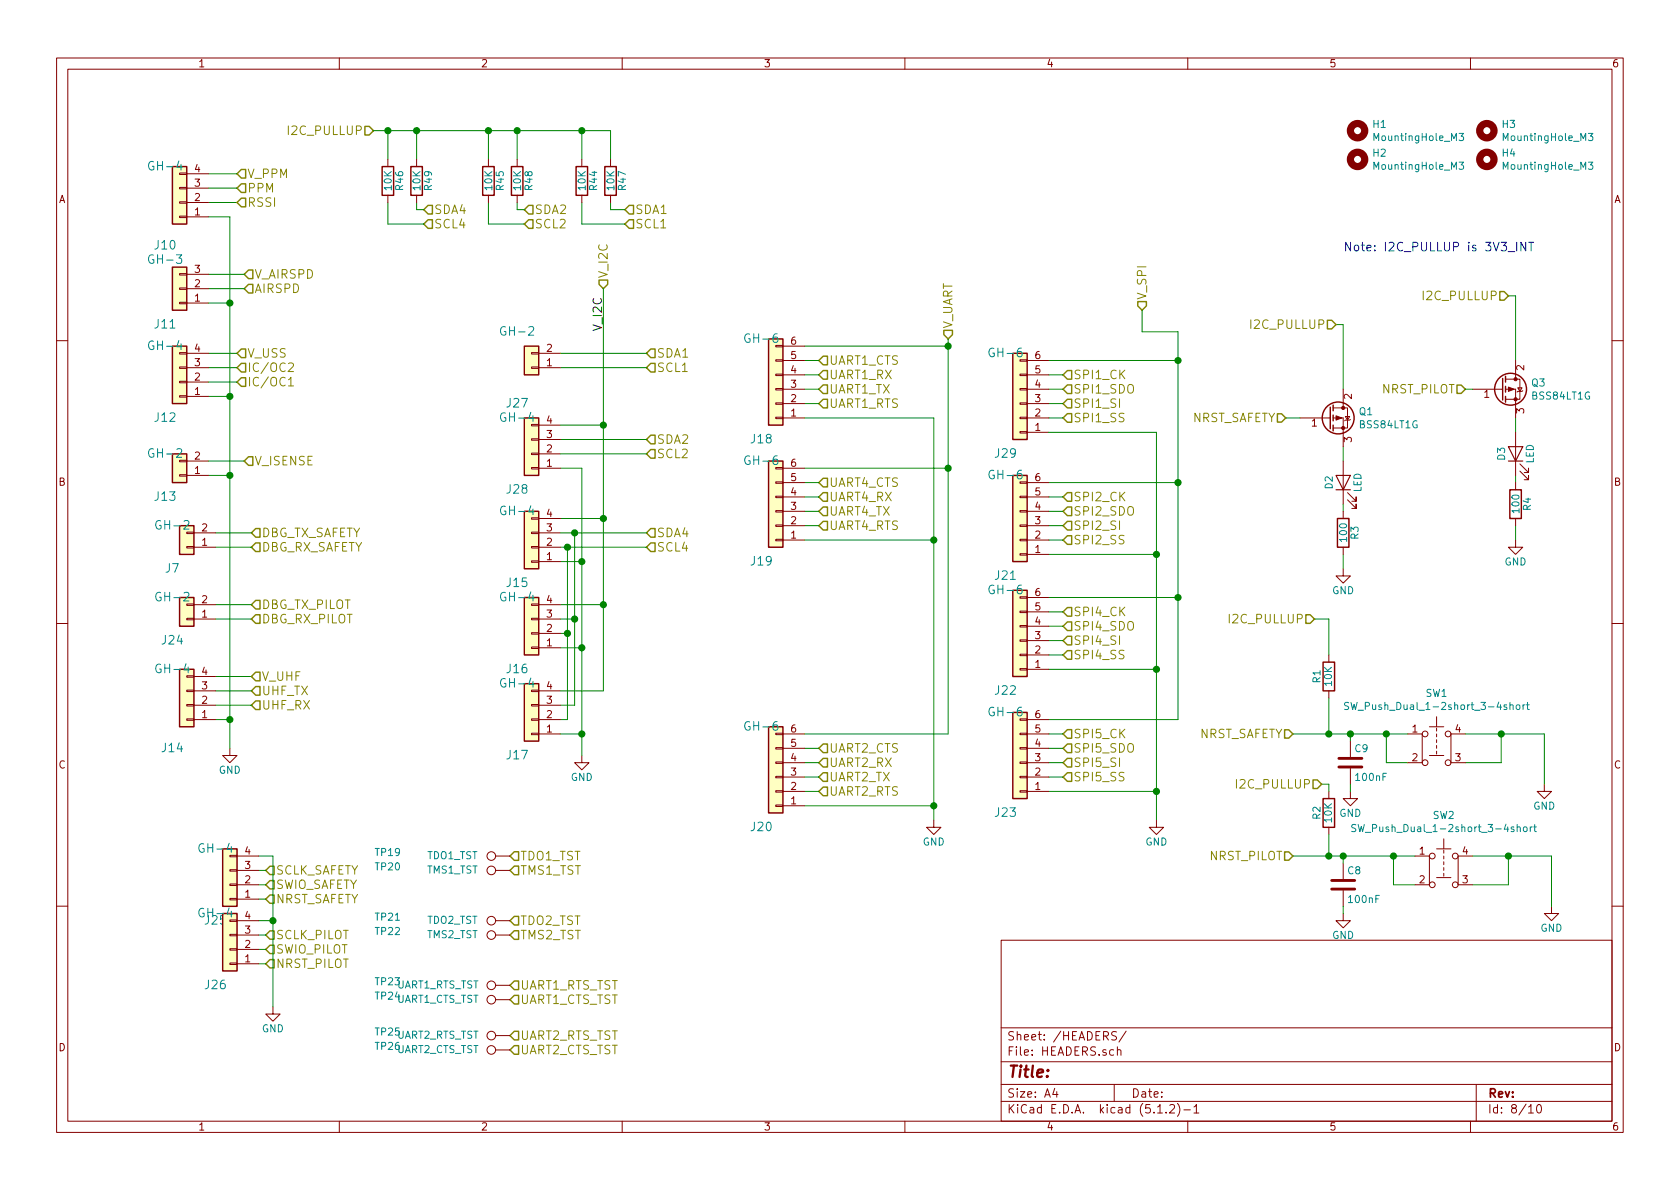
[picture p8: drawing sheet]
EESchema Schematic File Version 4
LIBS:ZP-Breakout-cache
EELAYER 29 0
EELAYER END
$Descr A4 11693 8268
encoding utf-8
Sheet 8 10
Title ""
Date ""
Rev ""
Comp ""
Comment1 ""
Comment2 ""
Comment3 ""
Comment4 ""
$EndDescr
Text HLabel 1700 3200 2    60   Input ~ 0
V_ISENSE
Text HLabel 1750 3800 2    60   Input ~ 0
DBG_RX_SAFETY
Text HLabel 1750 3700 2    60   Input ~ 0
DBG_TX_SAFETY
$Comp
L power:GND #PWR051
U 1 1
P 4050 5250
F 0 "#PWR051" H 4050 5000 50  0001 C CNN
F 1 "GND" H 4050 5100 50  0000 C CNN
F 2 "" H 4050 5250 50  0001 C CNN
F 3 "" H 4050 5250 50  0001 C CNN
	1    4050 5250
	1    0    0    -1  
$EndComp
Text HLabel 4200 2000 1    60   Input ~ 0
V_I2C
Text HLabel 4500 3050 2    60   Input ~ 0
SDA2
Text HLabel 4500 3150 2    60   Input ~ 0
SCL2
Text HLabel 4500 3700 2    60   Input ~ 0
SDA4
Text HLabel 4500 3800 2    60   Input ~ 0
SCL4
$Comp
L power:GND #PWR052
U 1 1
P 6500 5700
F 0 "#PWR052" H 6500 5450 50  0001 C CNN
F 1 "GND" H 6500 5550 50  0000 C CNN
F 2 "" H 6500 5700 50  0001 C CNN
F 3 "" H 6500 5700 50  0001 C CNN
	1    6500 5700
	1    0    0    -1  
$EndComp
Text HLabel 5700 2800 2    60   Input ~ 0
UART1_RTS
Text HLabel 5700 2700 2    60   Input ~ 0
UART1_TX
Text HLabel 5700 2600 2    60   Input ~ 0
UART1_RX
Text HLabel 5700 2500 2    60   Input ~ 0
UART1_CTS
Text HLabel 5700 3650 2    60   Input ~ 0
UART4_RTS
Text HLabel 5700 3550 2    60   Input ~ 0
UART4_TX
Text HLabel 5700 3450 2    60   Input ~ 0
UART4_RX
Text HLabel 5700 3350 2    60   Input ~ 0
UART4_CTS
Text HLabel 6600 2350 1    60   Input ~ 0
V_UART
Text HLabel 7400 3750 2    60   Input ~ 0
SPI2_SS
Text HLabel 7400 3550 2    60   Input ~ 0
SPI2_SDO
Text HLabel 7400 3650 2    60   Input ~ 0
SPI2_SI
Text HLabel 7400 3450 2    60   Input ~ 0
SPI2_CK
Text HLabel 7400 4550 2    60   Input ~ 0
SPI4_SS
Text HLabel 7400 4350 2    60   Input ~ 0
SPI4_SDO
Text HLabel 7400 4450 2    60   Input ~ 0
SPI4_SI
Text HLabel 7400 4250 2    60   Input ~ 0
SPI4_CK
Text HLabel 7400 5400 2    60   Input ~ 0
SPI5_SS
Text HLabel 7400 5200 2    60   Input ~ 0
SPI5_SDO
Text HLabel 7400 5300 2    60   Input ~ 0
SPI5_SI
Text HLabel 7400 5100 2    60   Input ~ 0
SPI5_CK
$Comp
L power:GND #PWR053
U 1 1
P 8050 5700
F 0 "#PWR053" H 8050 5450 50  0001 C CNN
F 1 "GND" H 8050 5550 50  0000 C CNN
F 2 "" H 8050 5700 50  0001 C CNN
F 3 "" H 8050 5700 50  0001 C CNN
	1    8050 5700
	1    0    0    -1  
$EndComp
Text HLabel 1650 2650 2    60   Input ~ 0
IC/OC1
Text HLabel 1650 2550 2    60   Input ~ 0
IC/OC2
Text HLabel 1650 2450 2    60   Input ~ 0
V_USS
Text HLabel 1700 1900 2    60   Input ~ 0
V_AIRSPD
Text HLabel 1700 2000 2    60   Input ~ 0
AIRSPD
Text HLabel 1650 1200 2    60   Input ~ 0
V_PPM
Text HLabel 1650 1300 2    60   Input ~ 0
PPM
Text HLabel 7400 2900 2    60   Input ~ 0
SPI1_SS
Text HLabel 7400 2700 2    60   Input ~ 0
SPI1_SDO
Text HLabel 7400 2800 2    60   Input ~ 0
SPI1_SI
Text HLabel 7400 2600 2    60   Input ~ 0
SPI1_CK
Text HLabel 7950 2150 1    60   Input ~ 0
V_SPI
Text HLabel 5700 5500 2    60   Input ~ 0
UART2_RTS
Text HLabel 5700 5400 2    60   Input ~ 0
UART2_TX
Text HLabel 5700 5300 2    60   Input ~ 0
UART2_RX
Text HLabel 5700 5200 2    60   Input ~ 0
UART2_CTS
Text HLabel 1750 4900 2    60   Input ~ 0
UHF_RX
$Comp
L power:GND #PWR050
U 1 1
P 1900 7000
F 0 "#PWR050" H 1900 6750 50  0001 C CNN
F 1 "GND" H 1900 6850 50  0000 C CNN
F 2 "" H 1900 7000 50  0001 C CNN
F 3 "" H 1900 7000 50  0001 C CNN
	1    1900 7000
	1    0    0    -1  
$EndComp
Text HLabel 1850 6700 2    59   Input ~ 0
NRST_PILOT
Text HLabel 1850 6600 2    59   Input ~ 0
SWIO_PILOT
Text HLabel 1850 6500 2    59   Input ~ 0
SCLK_PILOT
Text HLabel 1850 6250 2    59   Input ~ 0
NRST_SAFETY
Text HLabel 1850 6150 2    59   Input ~ 0
SWIO_SAFETY
Text HLabel 1850 6050 2    59   Input ~ 0
SCLK_SAFETY
Text Label 4200 2300 1    59   ~ 0
V_I2C
Text HLabel 1750 4300 2    60   Input ~ 0
DBG_RX_PILOT
Text HLabel 1750 4200 2    60   Input ~ 0
DBG_TX_PILOT
Text HLabel 1750 4800 2    60   Input ~ 0
UHF_TX
Wire Wire Line
	1600 3300 1450 3300
Wire Wire Line
	1700 3200 1450 3200
Wire Wire Line
	1750 3700 1500 3700
Wire Wire Line
	1750 3800 1500 3800
Wire Wire Line
	5600 2900 6500 2900
Wire Wire Line
	6500 2900 6500 3750
Wire Wire Line
	6500 3750 5600 3750
Connection ~ 6500 3750
Connection ~ 6600 2400
Wire Wire Line
	5700 2500 5600 2500
Wire Wire Line
	5600 2600 5700 2600
Wire Wire Line
	5700 2700 5600 2700
Wire Wire Line
	5600 2800 5700 2800
Wire Wire Line
	5700 3350 5600 3350
Wire Wire Line
	5600 3450 5700 3450
Wire Wire Line
	5700 3550 5600 3550
Wire Wire Line
	5600 3650 5700 3650
Wire Wire Line
	6600 3250 5600 3250
Connection ~ 6600 3250
Wire Wire Line
	6600 2350 6600 2400
Wire Wire Line
	7400 3450 7300 3450
Wire Wire Line
	7400 3750 7300 3750
Wire Wire Line
	7300 3350 8200 3350
Wire Wire Line
	8200 2300 8200 2500
Wire Wire Line
	7400 4250 7300 4250
Wire Wire Line
	7400 4550 7300 4550
Wire Wire Line
	8200 4150 7300 4150
Wire Wire Line
	8050 4650 7300 4650
Wire Wire Line
	7400 5100 7300 5100
Wire Wire Line
	8200 5000 7300 5000
Wire Wire Line
	8050 5500 7300 5500
Connection ~ 8050 5500
Connection ~ 8050 4650
Wire Wire Line
	1600 2750 1450 2750
Connection ~ 1600 3300
Wire Wire Line
	1650 2450 1450 2450
Wire Wire Line
	1450 2550 1650 2550
Wire Wire Line
	1650 2650 1450 2650
Wire Wire Line
	1450 2100 1600 2100
Connection ~ 1600 2750
Wire Wire Line
	1700 2000 1450 2000
Wire Wire Line
	1450 1900 1700 1900
Wire Wire Line
	1600 1500 1600 2100
Wire Wire Line
	1450 1500 1600 1500
Connection ~ 1600 2100
Wire Wire Line
	7400 2600 7300 2600
Wire Wire Line
	7400 2900 7300 2900
Wire Wire Line
	7950 2300 8200 2300
Wire Wire Line
	8200 3350 8200 4150
Wire Wire Line
	8050 3850 8050 4650
Wire Wire Line
	7950 2150 7950 2300
Connection ~ 8200 3350
Connection ~ 8200 4150
Wire Wire Line
	5600 5600 6500 5600
Connection ~ 6500 5600
Wire Wire Line
	6600 5100 5600 5100
Wire Wire Line
	5700 5200 5600 5200
Wire Wire Line
	5600 5300 5700 5300
Wire Wire Line
	5700 5400 5600 5400
Wire Wire Line
	5600 5500 5700 5500
Wire Wire Line
	1750 4800 1500 4800
Wire Wire Line
	1750 4900 1500 4900
Wire Wire Line
	6600 2400 5600 2400
Wire Wire Line
	7300 3850 8050 3850
Wire Wire Line
	1500 4200 1750 4200
Wire Wire Line
	1500 4300 1750 4300
Wire Wire Line
	1650 1300 1450 1300
Wire Wire Line
	1450 1400 1650 1400
Wire Wire Line
	7400 5400 7300 5400
Wire Wire Line
	7400 5300 7300 5300
Wire Wire Line
	7300 5200 7400 5200
Wire Wire Line
	7400 4350 7300 4350
Wire Wire Line
	7300 4450 7400 4450
Wire Wire Line
	7400 3650 7300 3650
Wire Wire Line
	7300 3550 7400 3550
Wire Wire Line
	7400 2800 7300 2800
Wire Wire Line
	7300 2700 7400 2700
Text HLabel 3550 5950 2    60   Input ~ 0
TDO1_TST
Text HLabel 3550 6050 2    60   Input ~ 0
TMS1_TST
Text HLabel 3550 6400 2    60   Input ~ 0
TDO2_TST
Text HLabel 3550 6500 2    60   Input ~ 0
TMS2_TST
Text HLabel 3550 6850 2    60   Input ~ 0
UART1_RTS_TST
Text HLabel 3550 6950 2    60   Input ~ 0
UART1_CTS_TST
Text HLabel 3550 7200 2    60   Input ~ 0
UART2_RTS_TST
Text HLabel 3550 7300 2    60   Input ~ 0
UART2_CTS_TST
$Comp
L power:GND #PWR049
U 1 1
P 1600 5200
F 0 "#PWR049" H 1600 4950 50  0001 C CNN
F 1 "GND" H 1600 5050 50  0000 C CNN
F 2 "" H 1600 5200 50  0001 C CNN
F 3 "" H 1600 5200 50  0001 C CNN
	1    1600 5200
	1    0    0    -1  
$EndComp
Wire Wire Line
	6600 2400 6600 3250
Wire Wire Line
	8050 5500 8050 5700
Wire Wire Line
	8050 4650 8050 5500
Wire Wire Line
	1600 2750 1600 3300
Wire Wire Line
	1600 2100 1600 2750
Wire Wire Line
	8200 4150 8200 5000
Wire Wire Line
	6500 5600 6500 5700
Wire Wire Line
	6500 3750 6500 5600
Wire Wire Line
	6600 3250 6600 5100
Text HLabel 1650 1400 2    60   Input ~ 0
RSSI
Wire Wire Line
	1450 1200 1650 1200
Wire Wire Line
	1500 5000 1600 5000
Connection ~ 1600 5000
Wire Wire Line
	1600 5000 1600 5200
Wire Wire Line
	1500 4700 1750 4700
Text HLabel 1750 4700 2    60   Input ~ 0
V_UHF
Wire Wire Line
	3900 3900 4050 3900
Wire Wire Line
	3900 4500 4050 4500
Wire Wire Line
	4050 4500 4050 5100
Wire Wire Line
	3900 5100 4050 5100
Connection ~ 4050 5100
Wire Wire Line
	4050 5100 4050 5250
Wire Wire Line
	4050 3900 4050 4500
Connection ~ 4050 4500
Wire Wire Line
	3900 3800 3950 3800
Wire Wire Line
	3900 3700 4000 3700
Connection ~ 3950 3800
Connection ~ 4200 3600
Wire Wire Line
	3900 3600 4200 3600
Wire Wire Line
	3950 3800 4500 3800
Connection ~ 4000 3700
Wire Wire Line
	4000 3700 4500 3700
Wire Wire Line
	3950 3800 3950 4400
Wire Wire Line
	3950 4400 3900 4400
Wire Wire Line
	3950 4400 3950 5000
Wire Wire Line
	3950 5000 3900 5000
Connection ~ 3950 4400
Wire Wire Line
	3900 4900 4000 4900
Wire Wire Line
	4000 4900 4000 4300
Wire Wire Line
	3900 4300 4000 4300
Connection ~ 4000 4300
Wire Wire Line
	4000 4300 4000 3700
Wire Wire Line
	3900 4200 4200 4200
Wire Wire Line
	4200 3600 4200 4200
Connection ~ 4200 4200
Wire Wire Line
	3900 4800 4200 4800
Wire Wire Line
	4200 4200 4200 4800
Wire Wire Line
	1600 3300 1600 5000
Wire Wire Line
	1900 6400 1800 6400
Wire Wire Line
	1900 6400 1900 7000
Wire Wire Line
	1900 6400 1900 5950
Wire Wire Line
	1900 5950 1800 5950
Connection ~ 1900 6400
Wire Wire Line
	1850 6050 1800 6050
Wire Wire Line
	1800 6150 1850 6150
Wire Wire Line
	1800 6250 1850 6250
Wire Wire Line
	1800 6500 1850 6500
Wire Wire Line
	1800 6600 1850 6600
Wire Wire Line
	1800 6700 1850 6700
Wire Wire Line
	7300 2500 8200 2500
Connection ~ 8200 2500
Wire Wire Line
	9650 5100 9650 5300
Wire Wire Line
	9650 5300 9800 5300
Wire Wire Line
	9650 5100 9800 5100
Wire Wire Line
	10200 5100 10450 5100
Wire Wire Line
	10450 5100 10450 5300
Wire Wire Line
	10450 5300 10200 5300
Connection ~ 10450 5100
Wire Wire Line
	10450 5100 10750 5100
$Comp
L power:GND #PWR?
U 1 1
P 10750 5450
AR Path="/5918F046/602F107B" Ref="#PWR?"  Part="1" 
AR Path="/59234D3B/602F107B" Ref="#PWR0101"  Part="1" 
F 0 "#PWR0101" H 10750 5200 50  0001 C CNN
F 1 "GND" H 10750 5300 50  0000 C CNN
F 2 "" H 10750 5450 50  0001 C CNN
F 3 "" H 10750 5450 50  0001 C CNN
	1    10750 5450
	1    0    0    -1  
$EndComp
Wire Wire Line
	9650 5100 9400 5100
Wire Wire Line
	9350 3550 9350 3500
Wire Wire Line
	9350 3850 9350 3950
$Comp
L power:GND #PWR?
U 1 1
P 9350 3950
AR Path="/5918F046/602F1094" Ref="#PWR?"  Part="1" 
AR Path="/59234D3B/602F1094" Ref="#PWR0102"  Part="1" 
F 0 "#PWR0102" H 9350 3700 50  0001 C CNN
F 1 "GND" H 9350 3800 50  0000 C CNN
F 2 "" H 9350 3950 50  0001 C CNN
F 3 "" H 9350 3950 50  0001 C CNN
	1    9350 3950
	1    0    0    -1  
$EndComp
Wire Wire Line
	9350 3100 9350 3200
Text HLabel 9000 5100 0    59   Input ~ 0
NRST_SAFETY
Connection ~ 9650 5100
Wire Wire Line
	9350 2250 9300 2250
Wire Wire Line
	9350 2250 9350 2700
Text Notes 9350 1750 0    60   ~ 0
Note: I2C_PULLUP is 3V3_INT\n
Wire Wire Line
	9700 5950 9700 6150
Wire Wire Line
	9700 6150 9850 6150
Wire Wire Line
	9700 5950 9850 5950
Wire Wire Line
	10250 5950 10500 5950
Wire Wire Line
	10500 5950 10500 6150
Wire Wire Line
	10500 6150 10250 6150
Connection ~ 10500 5950
Wire Wire Line
	9700 5950 9350 5950
Wire Wire Line
	10550 3350 10550 3300
Wire Wire Line
	10550 3650 10550 3750
$Comp
L power:GND #PWR?
U 1 1
P 10550 3750
AR Path="/5918F046/6035557C" Ref="#PWR?"  Part="1" 
AR Path="/59234D3B/6035557C" Ref="#PWR0104"  Part="1" 
F 0 "#PWR0104" H 10550 3500 50  0001 C CNN
F 1 "GND" H 10550 3600 50  0000 C CNN
F 2 "" H 10550 3750 50  0001 C CNN
F 3 "" H 10550 3750 50  0001 C CNN
	1    10550 3750
	1    0    0    -1  
$EndComp
Wire Wire Line
	10550 2900 10550 3000
Connection ~ 9700 5950
Wire Wire Line
	10550 2050 10500 2050
Wire Wire Line
	10550 2050 10550 2500
Text HLabel 4500 2550 2    60   Input ~ 0
SCL1
Text HLabel 4500 2450 2    60   Input ~ 0
SDA1
Text HLabel 9000 5950 0    59   Input ~ 0
NRST_PILOT
Text HLabel 4350 1550 2    60   Input ~ 0
SCL1
Text HLabel 4350 1450 2    60   Input ~ 0
SDA1
Wire Wire Line
	4350 1450 4250 1450
Wire Wire Line
	4250 1450 4250 1400
Wire Wire Line
	4350 1550 4050 1550
Wire Wire Line
	4050 1550 4050 1400
Text HLabel 3650 1450 2    60   Input ~ 0
SDA2
Text HLabel 3650 1550 2    60   Input ~ 0
SCL2
Text HLabel 2950 1450 2    60   Input ~ 0
SDA4
Text HLabel 2950 1550 2    60   Input ~ 0
SCL4
Wire Wire Line
	2900 1400 2900 1450
Wire Wire Line
	2900 1450 2950 1450
Wire Wire Line
	2700 1400 2700 1550
Wire Wire Line
	2700 1550 2950 1550
Wire Wire Line
	3600 1400 3600 1450
Wire Wire Line
	3600 1450 3650 1450
Wire Wire Line
	3400 1400 3400 1550
Wire Wire Line
	3400 1550 3650 1550
Text HLabel 2600 900  0    60   Input ~ 0
I2C_PULLUP
Wire Wire Line
	4250 900  4250 1100
Wire Wire Line
	4050 1100 4050 900 
Wire Wire Line
	2600 900  2700 900 
Connection ~ 4050 900 
Wire Wire Line
	4050 900  4250 900 
Wire Wire Line
	3600 1100 3600 900 
Connection ~ 3600 900 
Wire Wire Line
	3600 900  4050 900 
Wire Wire Line
	3400 1100 3400 900 
Connection ~ 3400 900 
Wire Wire Line
	3400 900  3600 900 
Wire Wire Line
	2900 1100 2900 900 
Connection ~ 2900 900 
Wire Wire Line
	2900 900  3400 900 
Wire Wire Line
	2700 1100 2700 900 
Connection ~ 2700 900 
Wire Wire Line
	2700 900  2900 900 
Wire Wire Line
	3900 2550 4500 2550
Wire Wire Line
	3900 2450 4500 2450
Wire Wire Line
	3900 3050 4500 3050
Wire Wire Line
	3900 3150 4500 3150
Connection ~ 4050 3900
Wire Wire Line
	3900 3250 4050 3250
Wire Wire Line
	4050 3250 4050 3900
Wire Wire Line
	3900 2950 4200 2950
Connection ~ 4200 2950
Wire Wire Line
	4200 2950 4200 3600
$Comp
L Connector_Generic:Conn_01x03 J11
U 1 1
P 1250 2000
F 0 "J11" H 1350 2250 60  0000 C CNN
F 1 "GH-3" H 1350 1800 60  0000 C CNN
F 2 "Connector_PinHeader_2.54mm:PinHeader_1x03_P2.54mm_Vertical" H 1250 2150 60  0001 C CNN
F 3 "http://www.jst-mfg.com/product/pdf/eng/eGH.pdf" H 1350 2250 60  0001 C CNN
F 4 "CONN-07" H 1450 2350 60  0001 C CNN "part_num"
	1    1250 2000
	-1   0    0    1   
$EndComp
$Comp
L Connector_Generic:Conn_01x06 J18
U 1 1
P 5400 2700
F 0 "J18" H 5500 3050 60  0000 C CNN
F 1 "GH-6" H 5500 2350 60  0000 C CNN
F 2 "Connector_PinHeader_2.54mm:PinHeader_1x06_P2.54mm_Vertical" H 5400 2850 60  0001 C CNN
F 3 "http://www.jst-mfg.com/product/pdf/eng/eGH.pdf" H 5400 2850 60  0001 C CNN
F 4 "CONN-09" H 5600 3150 60  0001 C CNN "part_num"
	1    5400 2700
	-1   0    0    1   
$EndComp
$Comp
L Connector_Generic:Conn_01x06 J19
U 1 1
P 5400 3550
F 0 "J19" H 5500 3900 60  0000 C CNN
F 1 "GH-6" H 5500 3200 60  0000 C CNN
F 2 "Connector_PinHeader_2.54mm:PinHeader_1x06_P2.54mm_Vertical" H 5400 3700 60  0001 C CNN
F 3 "http://www.jst-mfg.com/product/pdf/eng/eGH.pdf" H 5400 3700 60  0001 C CNN
F 4 "CONN-09" H 5600 4000 60  0001 C CNN "part_num"
	1    5400 3550
	-1   0    0    1   
$EndComp
$Comp
L Connector_Generic:Conn_01x06 J20
U 1 1
P 5400 5400
F 0 "J20" H 5500 5750 60  0000 C CNN
F 1 "GH-6" H 5500 5050 60  0000 C CNN
F 2 "Connector_PinHeader_2.54mm:PinHeader_1x06_P2.54mm_Vertical" H 5400 5550 60  0001 C CNN
F 3 "http://www.jst-mfg.com/product/pdf/eng/eGH.pdf" H 5400 5550 60  0001 C CNN
F 4 "CONN-09" H 5600 5850 60  0001 C CNN "part_num"
	1    5400 5400
	-1   0    0    1   
$EndComp
$Comp
L Connector_Generic:Conn_01x06 J21
U 1 1
P 7100 3650
F 0 "J21" H 7200 4000 60  0000 C CNN
F 1 "GH-6" H 7200 3300 60  0000 C CNN
F 2 "Connector_PinHeader_2.54mm:PinHeader_1x06_P2.54mm_Vertical" H 7100 3800 60  0001 C CNN
F 3 "http://www.jst-mfg.com/product/pdf/eng/eGH.pdf" H 7100 3800 60  0001 C CNN
F 4 "CONN-09" H 7300 4100 60  0001 C CNN "part_num"
	1    7100 3650
	-1   0    0    1   
$EndComp
$Comp
L Connector_Generic:Conn_01x06 J22
U 1 1
P 7100 4450
F 0 "J22" H 7200 4800 60  0000 C CNN
F 1 "GH-6" H 7200 4100 60  0000 C CNN
F 2 "Connector_PinHeader_2.54mm:PinHeader_1x06_P2.54mm_Vertical" H 7100 4600 60  0001 C CNN
F 3 "http://www.jst-mfg.com/product/pdf/eng/eGH.pdf" H 7100 4600 60  0001 C CNN
F 4 "CONN-09" H 7300 4900 60  0001 C CNN "part_num"
	1    7100 4450
	-1   0    0    1   
$EndComp
$Comp
L Connector_Generic:Conn_01x06 J23
U 1 1
P 7100 5300
F 0 "J23" H 7200 5650 60  0000 C CNN
F 1 "GH-6" H 7200 4950 60  0000 C CNN
F 2 "Connector_PinHeader_2.54mm:PinHeader_1x06_P2.54mm_Vertical" H 7100 5450 60  0001 C CNN
F 3 "http://www.jst-mfg.com/product/pdf/eng/eGH.pdf" H 7100 5450 60  0001 C CNN
F 4 "CONN-09" H 7300 5750 60  0001 C CNN "part_num"
	1    7100 5300
	-1   0    0    1   
$EndComp
$Comp
L Connector_Generic:Conn_01x04 J10
U 1 1
P 1250 1400
F 0 "J10" H 1350 1700 60  0000 C CNN
F 1 "GH-4" H 1350 1150 60  0000 C CNN
F 2 "Connector_PinHeader_2.54mm:PinHeader_1x04_P2.54mm_Vertical" H 1250 1550 60  0001 C CNN
F 3 "http://www.jst-mfg.com/product/pdf/eng/eGH.pdf" H 1350 1650 60  0001 C CNN
F 4 "CONN-08" H 1450 1750 60  0001 C CNN "part_num"
	1    1250 1400
	-1   0    0    1   
$EndComp
$Comp
L Connector_Generic:Conn_01x04 J12
U 1 1
P 1250 2650
F 0 "J12" H 1350 2900 60  0000 C CNN
F 1 "GH-4" H 1350 2400 60  0000 C CNN
F 2 "Connector_PinHeader_2.54mm:PinHeader_1x04_P2.54mm_Vertical" H 1250 2700 60  0001 C CNN
F 3 "http://www.jst-mfg.com/product/pdf/eng/eGH.pdf" H 1250 2700 60  0001 C CNN
F 4 "CONN-08" H 1450 3000 60  0001 C CNN "part_num"
	1    1250 2650
	-1   0    0    1   
$EndComp
$Comp
L Connector_Generic:Conn_01x02 J?
U 1 1
P 1250 3300
AR Path="/597D9B19" Ref="J?"  Part="1" 
AR Path="/59234D3B/597D9B19" Ref="J13"  Part="1" 
F 0 "J13" H 1350 3450 60  0000 C CNN
F 1 "GH-2" H 1350 3150 60  0000 C CNN
F 2 "Connector_PinHeader_2.54mm:PinHeader_1x02_P2.54mm_Vertical" H 1250 3250 60  0001 C CNN
F 3 "http://www.jst-mfg.com/product/pdf/eng/eGH.pdf" H 1250 3250 60  0001 C CNN
F 4 "CONN-06" H 1450 3550 60  0001 C CNN "part_num"
	1    1250 3300
	-1   0    0    1   
$EndComp
$Comp
L Connector:TestPoint TP?
U 1 1
P 3550 5950
AR Path="/5B2B2080" Ref="TP?"  Part="1" 
AR Path="/59234D3B/5B2B2080" Ref="TP19"  Part="1" 
F 0 "TP19" V 3600 6800 50  0000 C BNN
F 1 "TDO1_TST" V 3550 6350 50  0000 C CNN
F 2 "TestPoint:TestPoint_Pad_D1.5mm" H 3550 5950 50  0001 C CNN
F 3 "" H 3550 5950 50  0001 C CNN
	1    3550 5950
	0    -1   -1   0   
$EndComp
$Comp
L Connector:TestPoint TP?
U 1 1
P 3550 6050
AR Path="/5B2C685E" Ref="TP?"  Part="1" 
AR Path="/59234D3B/5B2C685E" Ref="TP20"  Part="1" 
F 0 "TP20" V 3600 6900 50  0000 C BNN
F 1 "TMS1_TST" V 3550 6450 50  0000 C CNN
F 2 "TestPoint:TestPoint_Pad_D1.5mm" H 3550 6050 50  0001 C CNN
F 3 "" H 3550 6050 50  0001 C CNN
	1    3550 6050
	0    -1   -1   0   
$EndComp
$Comp
L Connector:TestPoint TP?
U 1 1
P 3550 6400
AR Path="/5B2C6D6F" Ref="TP?"  Part="1" 
AR Path="/59234D3B/5B2C6D6F" Ref="TP21"  Part="1" 
F 0 "TP21" V 3600 7250 50  0000 C BNN
F 1 "TDO2_TST" V 3550 6800 50  0000 C CNN
F 2 "TestPoint:TestPoint_Pad_D1.5mm" H 3550 6400 50  0001 C CNN
F 3 "" H 3550 6400 50  0001 C CNN
	1    3550 6400
	0    -1   -1   0   
$EndComp
$Comp
L Connector:TestPoint TP?
U 1 1
P 3550 6500
AR Path="/5B2C6D75" Ref="TP?"  Part="1" 
AR Path="/59234D3B/5B2C6D75" Ref="TP22"  Part="1" 
F 0 "TP22" V 3600 7350 50  0000 C BNN
F 1 "TMS2_TST" V 3550 6900 50  0000 C CNN
F 2 "TestPoint:TestPoint_Pad_D1.5mm" H 3550 6500 50  0001 C CNN
F 3 "" H 3550 6500 50  0001 C CNN
	1    3550 6500
	0    -1   -1   0   
$EndComp
$Comp
L Connector:TestPoint TP?
U 1 1
P 3550 6850
AR Path="/5B2C6F3D" Ref="TP?"  Part="1" 
AR Path="/59234D3B/5B2C6F3D" Ref="TP23"  Part="1" 
F 0 "TP23" V 3600 7700 50  0000 C BNN
F 1 "UART1_RTS_TST" V 3550 7350 50  0000 C CNN
F 2 "TestPoint:TestPoint_Pad_D1.5mm" H 3550 6850 50  0001 C CNN
F 3 "" H 3550 6850 50  0001 C CNN
	1    3550 6850
	0    -1   -1   0   
$EndComp
$Comp
L Connector:TestPoint TP?
U 1 1
P 3550 6950
AR Path="/5B2C716A" Ref="TP?"  Part="1" 
AR Path="/59234D3B/5B2C716A" Ref="TP24"  Part="1" 
F 0 "TP24" V 3600 7800 50  0000 C BNN
F 1 "UART1_CTS_TST" V 3550 7450 50  0000 C CNN
F 2 "TestPoint:TestPoint_Pad_D1.5mm" H 3550 6950 50  0001 C CNN
F 3 "" H 3550 6950 50  0001 C CNN
	1    3550 6950
	0    -1   -1   0   
$EndComp
$Comp
L Connector:TestPoint TP?
U 1 1
P 3550 7200
AR Path="/5B2C726E" Ref="TP?"  Part="1" 
AR Path="/59234D3B/5B2C726E" Ref="TP25"  Part="1" 
F 0 "TP25" V 3600 8050 50  0000 C BNN
F 1 "UART2_RTS_TST" V 3550 7700 50  0000 C CNN
F 2 "TestPoint:TestPoint_Pad_D1.5mm" H 3550 7200 50  0001 C CNN
F 3 "" H 3550 7200 50  0001 C CNN
	1    3550 7200
	0    -1   -1   0   
$EndComp
$Comp
L Connector:TestPoint TP?
U 1 1
P 3550 7300
AR Path="/5B2C7274" Ref="TP?"  Part="1" 
AR Path="/59234D3B/5B2C7274" Ref="TP26"  Part="1" 
F 0 "TP26" V 3600 8150 50  0000 C BNN
F 1 "UART2_CTS_TST" V 3550 7800 50  0000 C CNN
F 2 "TestPoint:TestPoint_Pad_D1.5mm" H 3550 7300 50  0001 C CNN
F 3 "" H 3550 7300 50  0001 C CNN
	1    3550 7300
	0    -1   -1   0   
$EndComp
$Comp
L Connector_Generic:Conn_01x04 J14
U 1 1
P 1300 4900
F 0 "J14" H 1400 5200 60  0000 C CNN
F 1 "GH-4" H 1400 4650 60  0000 C CNN
F 2 "Connector_PinHeader_2.54mm:PinHeader_1x04_P2.54mm_Vertical" H 1300 5050 60  0001 C CNN
F 3 "http://www.jst-mfg.com/product/pdf/eng/eGH.pdf" H 1400 5150 60  0001 C CNN
F 4 "CONN-08" H 1500 5250 60  0001 C CNN "part_num"
	1    1300 4900
	-1   0    0    1   
$EndComp
$Comp
L Mechanical:MountingHole H4
U 1 1
P 10350 1100
F 0 "H4" H 10450 1146 50  0000 L CNN
F 1 "MountingHole_M3" H 10450 1055 50  0000 L CNN
F 2 "MountingHole:MountingHole_3.2mm_M3_ISO14580_Pad" H 10350 1100 50  0001 C CNN
F 3 "~" H 10350 1100 50  0001 C CNN
	1    10350 1100
	1    0    0    -1  
$EndComp
$Comp
L Mechanical:MountingHole H3
U 1 1
P 10350 900
F 0 "H3" H 10450 946 50  0000 L CNN
F 1 "MountingHole_M3" H 10450 855 50  0000 L CNN
F 2 "MountingHole:MountingHole_3.2mm_M3_ISO14580_Pad" H 10350 900 50  0001 C CNN
F 3 "~" H 10350 900 50  0001 C CNN
	1    10350 900 
	1    0    0    -1  
$EndComp
$Comp
L Mechanical:MountingHole H2
U 1 1
P 9450 1100
F 0 "H2" H 9550 1146 50  0000 L CNN
F 1 "MountingHole_M3" H 9550 1055 50  0000 L CNN
F 2 "MountingHole:MountingHole_3.2mm_M3_ISO14580_Pad" H 9450 1100 50  0001 C CNN
F 3 "~" H 9450 1100 50  0001 C CNN
	1    9450 1100
	1    0    0    -1  
$EndComp
$Comp
L Mechanical:MountingHole H1
U 1 1
P 9450 900
F 0 "H1" H 9550 946 50  0000 L CNN
F 1 "MountingHole_M3" H 9550 855 50  0000 L CNN
F 2 "MountingHole:MountingHole_3.2mm_M3_ISO14580_Pad" H 9450 900 50  0001 C CNN
F 3 "~" H 9450 900 50  0001 C CNN
	1    9450 900 
	1    0    0    -1  
$EndComp
$Comp
L Connector_Generic:Conn_01x04 J16
U 1 1
P 3700 4400
F 0 "J16" H 3800 4650 60  0000 C CNN
F 1 "GH-4" H 3800 4150 60  0000 C CNN
F 2 "Connector_PinHeader_2.54mm:PinHeader_1x04_P2.54mm_Vertical" H 3700 4450 60  0001 C CNN
F 3 "http://www.jst-mfg.com/product/pdf/eng/eGH.pdf" H 3700 4450 60  0001 C CNN
F 4 "CONN-08" H 3900 4750 60  0001 C CNN "part_num"
	1    3700 4400
	-1   0    0    1   
$EndComp
$Comp
L Connector_Generic:Conn_01x04 J17
U 1 1
P 3700 5000
F 0 "J17" H 3800 5250 60  0000 C CNN
F 1 "GH-4" H 3800 4750 60  0000 C CNN
F 2 "Connector_PinHeader_2.54mm:PinHeader_1x04_P2.54mm_Vertical" H 3700 5050 60  0001 C CNN
F 3 "http://www.jst-mfg.com/product/pdf/eng/eGH.pdf" H 3700 5050 60  0001 C CNN
F 4 "CONN-08" H 3900 5350 60  0001 C CNN "part_num"
	1    3700 5000
	-1   0    0    1   
$EndComp
$Comp
L Connector_Generic:Conn_01x04 J25
U 1 1
P 1600 6150
F 0 "J25" H 1700 6400 60  0000 C CNN
F 1 "GH-4" H 1700 5900 60  0000 C CNN
F 2 "Connector_PinHeader_2.54mm:PinHeader_1x04_P2.54mm_Vertical" H 1600 6200 60  0001 C CNN
F 3 "http://www.jst-mfg.com/product/pdf/eng/eGH.pdf" H 1600 6200 60  0001 C CNN
F 4 "CONN-08" H 1800 6500 60  0001 C CNN "part_num"
	1    1600 6150
	-1   0    0    1   
$EndComp
$Comp
L Connector_Generic:Conn_01x04 J26
U 1 1
P 1600 6600
F 0 "J26" H 1700 6850 60  0000 C CNN
F 1 "GH-4" H 1700 6350 60  0000 C CNN
F 2 "Connector_PinHeader_2.54mm:PinHeader_1x04_P2.54mm_Vertical" H 1600 6650 60  0001 C CNN
F 3 "http://www.jst-mfg.com/product/pdf/eng/eGH.pdf" H 1600 6650 60  0001 C CNN
F 4 "CONN-08" H 1800 6950 60  0001 C CNN "part_num"
	1    1600 6600
	-1   0    0    1   
$EndComp
$Comp
L Connector_Generic:Conn_01x06 J29
U 1 1
P 7100 2800
F 0 "J29" H 7200 3150 60  0000 C CNN
F 1 "GH-6" H 7200 2450 60  0000 C CNN
F 2 "Connector_PinHeader_2.54mm:PinHeader_1x06_P2.54mm_Vertical" H 7100 2950 60  0001 C CNN
F 3 "http://www.jst-mfg.com/product/pdf/eng/eGH.pdf" H 7100 2950 60  0001 C CNN
F 4 "CONN-09" H 7300 3250 60  0001 C CNN "part_num"
	1    7100 2800
	-1   0    0    1   
$EndComp
$Comp
L Connector_Generic:Conn_01x02 J?
U 1 1
P 1300 3800
AR Path="/601576D6" Ref="J?"  Part="1" 
AR Path="/59234D3B/601576D6" Ref="J7"  Part="1" 
F 0 "J7" H 1400 3950 60  0000 C CNN
F 1 "GH-2" H 1400 3650 60  0000 C CNN
F 2 "Connector_PinHeader_2.54mm:PinHeader_1x02_P2.54mm_Vertical" H 1300 3750 60  0001 C CNN
F 3 "http://www.jst-mfg.com/product/pdf/eng/eGH.pdf" H 1300 3750 60  0001 C CNN
F 4 "CONN-06" H 1500 4050 60  0001 C CNN "part_num"
	1    1300 3800
	-1   0    0    1   
$EndComp
$Comp
L Connector_Generic:Conn_01x02 J?
U 1 1
P 1300 4300
AR Path="/60157AF7" Ref="J?"  Part="1" 
AR Path="/59234D3B/60157AF7" Ref="J24"  Part="1" 
F 0 "J24" H 1400 4450 60  0000 C CNN
F 1 "GH-2" H 1400 4150 60  0000 C CNN
F 2 "Connector_PinHeader_2.54mm:PinHeader_1x02_P2.54mm_Vertical" H 1300 4250 60  0001 C CNN
F 3 "http://www.jst-mfg.com/product/pdf/eng/eGH.pdf" H 1300 4250 60  0001 C CNN
F 4 "CONN-06" H 1500 4550 60  0001 C CNN "part_num"
	1    1300 4300
	-1   0    0    1   
$EndComp
$Comp
L WARG:SW_Push_Dual_1-2short_3-4short SW?
U 1 1
P 10000 5100
AR Path="/5918F046/602F1065" Ref="SW?"  Part="1" 
AR Path="/59234D3B/602F1065" Ref="SW1"  Part="1" 
F 0 "SW1" H 10000 5385 50  0000 C CNN
F 1 "SW_Push_Dual_1-2short_3-4short" H 10000 5294 50  0000 C CNN
F 2 "WARG:Button" H 10000 5300 50  0001 C CNN
F 3 "https://datasheet.lcsc.com/szlcsc/2003241812_XKB-Connectivity-TS-1109S-B-B_C480315.pdf" H 10000 5300 50  0001 C CNN
	1    10000 5100
	1    0    0    -1  
$EndComp
$Comp
L Device:R R?
U 1 1
P 9250 4700
AR Path="/5918F046/602F1073" Ref="R?"  Part="1" 
AR Path="/59234D3B/602F1073" Ref="R1"  Part="1" 
F 0 "R1" V 9330 4700 50  0000 C CNN
F 1 "10K" V 9250 4700 50  0000 C CNN
F 2 "Resistor_SMD:R_0603_1608Metric_Pad0.84x1.00mm_HandSolder" V 9180 4700 50  0001 C CNN
F 3 "http://www.yageo.com/documents/recent/PYu-RC_Group_51_RoHS_L_10.pdf" H 9250 4700 50  0001 C CNN
F 4 "RESS-005" V 9250 4700 60  0001 C CNN "part_num"
	1    9250 4700
	-1   0    0    1   
$EndComp
$Comp
L Device:LED D?
U 1 1
P 9350 3350
AR Path="/5918F046/602F1085" Ref="D?"  Part="1" 
AR Path="/59234D3B/602F1085" Ref="D2"  Part="1" 
F 0 "D2" H 9350 3450 50  0000 C CNN
F 1 "LED" H 9350 3250 50  0000 C CNN
F 2 "LED_SMD:LED_0603_1608Metric_Pad0.67x1.00mm_HandSolder" H 9350 3350 50  0001 C CNN
F 3 "http://optoelectronics.liteon.com/upload/download/DS22-2000-228/LTST-C191KGKT.PDF" H 9350 3350 50  0001 C CNN
F 4 "DIOD-002" H 9350 3350 60  0001 C CNN "part_num"
	1    9350 3350
	0    -1   -1   0   
$EndComp
$Comp
L Device:R R?
U 1 1
P 9350 3700
AR Path="/5918F046/602F108C" Ref="R?"  Part="1" 
AR Path="/59234D3B/602F108C" Ref="R3"  Part="1" 
F 0 "R3" V 9430 3700 50  0000 C CNN
F 1 "100" V 9350 3700 50  0000 C CNN
F 2 "Resistor_SMD:R_0603_1608Metric_Pad0.84x1.00mm_HandSolder" V 9280 3700 50  0001 C CNN
F 3 "http://www.yageo.com/documents/recent/PYu-RC_Group_51_RoHS_L_10.pdf" H 9350 3700 50  0001 C CNN
F 4 "RESS-006" V 9350 3700 60  0001 C CNN "part_num"
	1    9350 3700
	1    0    0    -1  
$EndComp
$Comp
L Device:Q_PMOS_GDS Q?
U 1 1
P 9250 2900
AR Path="/5918F046/602F109A" Ref="Q?"  Part="1" 
AR Path="/59234D3B/602F109A" Ref="Q1"  Part="1" 
F 0 "Q1" H 9456 2946 50  0000 L CNN
F 1 "BSS84LT1G" H 9456 2855 50  0000 L CNN
F 2 "TO_SOT_Packages_SMD:SOT-23" H 9450 3000 50  0001 C CNN
F 3 "https://www.onsemi.com/pub/Collateral/BSS84LT1-D.PDF" H 9250 2900 50  0001 C CNN
F 4 "TRAN-005" H 9250 2900 50  0001 C CNN "part_num"
	1    9250 2900
	1    0    0    -1  
$EndComp
$Comp
L WARG:SW_Push_Dual_1-2short_3-4short SW?
U 1 1
P 10050 5950
AR Path="/5918F046/6035554F" Ref="SW?"  Part="1" 
AR Path="/59234D3B/6035554F" Ref="SW2"  Part="1" 
F 0 "SW2" H 10050 6235 50  0000 C CNN
F 1 "SW_Push_Dual_1-2short_3-4short" H 10050 6144 50  0000 C CNN
F 2 "WARG:Button" H 10050 6150 50  0001 C CNN
F 3 "https://datasheet.lcsc.com/szlcsc/2003241812_XKB-Connectivity-TS-1109S-B-B_C480315.pdf" H 10050 6150 50  0001 C CNN
	1    10050 5950
	1    0    0    -1  
$EndComp
$Comp
L Device:LED D?
U 1 1
P 10550 3150
AR Path="/5918F046/6035556D" Ref="D?"  Part="1" 
AR Path="/59234D3B/6035556D" Ref="D3"  Part="1" 
F 0 "D3" H 10550 3250 50  0000 C CNN
F 1 "LED" H 10550 3050 50  0000 C CNN
F 2 "LED_SMD:LED_0603_1608Metric_Pad0.67x1.00mm_HandSolder" H 10550 3150 50  0001 C CNN
F 3 "http://optoelectronics.liteon.com/upload/download/DS22-2000-228/LTST-C191KGKT.PDF" H 10550 3150 50  0001 C CNN
F 4 "DIOD-002" H 10550 3150 60  0001 C CNN "part_num"
	1    10550 3150
	0    -1   -1   0   
$EndComp
$Comp
L Device:R R?
U 1 1
P 10550 3500
AR Path="/5918F046/60355574" Ref="R?"  Part="1" 
AR Path="/59234D3B/60355574" Ref="R4"  Part="1" 
F 0 "R4" V 10630 3500 50  0000 C CNN
F 1 "100" V 10550 3500 50  0000 C CNN
F 2 "Resistor_SMD:R_0603_1608Metric_Pad0.84x1.00mm_HandSolder" V 10480 3500 50  0001 C CNN
F 3 "http://www.yageo.com/documents/recent/PYu-RC_Group_51_RoHS_L_10.pdf" H 10550 3500 50  0001 C CNN
F 4 "RESS-006" V 10550 3500 60  0001 C CNN "part_num"
	1    10550 3500
	1    0    0    -1  
$EndComp
$Comp
L Device:Q_PMOS_GDS Q?
U 1 1
P 10450 2700
AR Path="/5918F046/60355582" Ref="Q?"  Part="1" 
AR Path="/59234D3B/60355582" Ref="Q3"  Part="1" 
F 0 "Q3" H 10656 2746 50  0000 L CNN
F 1 "BSS84LT1G" H 10656 2655 50  0000 L CNN
F 2 "TO_SOT_Packages_SMD:SOT-23" H 10650 2800 50  0001 C CNN
F 3 "https://www.onsemi.com/pub/Collateral/BSS84LT1-D.PDF" H 10450 2700 50  0001 C CNN
F 4 "TRAN-005" H 10450 2700 50  0001 C CNN "part_num"
	1    10450 2700
	1    0    0    -1  
$EndComp
$Comp
L Device:R R46
U 1 1
P 2700 1250
F 0 "R46" V 2780 1250 50  0000 C CNN
F 1 "10K" V 2700 1250 50  0000 C CNN
F 2 "Resistor_SMD:R_0603_1608Metric_Pad0.84x1.00mm_HandSolder" V 2630 1250 50  0001 C CNN
F 3 "http://industrial.panasonic.com/www-cgi/jvcr13pz.cgi?E+PZ+3+AOA0001+ERJ3GEYJ103V+7+WW" H 2700 1250 50  0001 C CNN
F 4 "RESS-005" V 2700 1250 60  0001 C CNN "part_num"
	1    2700 1250
	1    0    0    -1  
$EndComp
$Comp
L Device:R R49
U 1 1
P 2900 1250
F 0 "R49" V 2980 1250 50  0000 C CNN
F 1 "10K" V 2900 1250 50  0000 C CNN
F 2 "Resistor_SMD:R_0603_1608Metric_Pad0.84x1.00mm_HandSolder" V 2830 1250 50  0001 C CNN
F 3 "http://industrial.panasonic.com/www-cgi/jvcr13pz.cgi?E+PZ+3+AOA0001+ERJ3GEYJ103V+7+WW" H 2900 1250 50  0001 C CNN
F 4 "RESS-005" V 2900 1250 60  0001 C CNN "part_num"
	1    2900 1250
	1    0    0    -1  
$EndComp
$Comp
L Device:R R44
U 1 1
P 4050 1250
F 0 "R44" V 4130 1250 50  0000 C CNN
F 1 "10K" V 4050 1250 50  0000 C CNN
F 2 "Resistor_SMD:R_0603_1608Metric_Pad0.84x1.00mm_HandSolder" V 3980 1250 50  0001 C CNN
F 3 "http://industrial.panasonic.com/www-cgi/jvcr13pz.cgi?E+PZ+3+AOA0001+ERJ3GEYJ103V+7+WW" H 4050 1250 50  0001 C CNN
F 4 "RESS-005" V 4050 1250 60  0001 C CNN "part_num"
	1    4050 1250
	1    0    0    -1  
$EndComp
$Comp
L Device:R R47
U 1 1
P 4250 1250
F 0 "R47" V 4330 1250 50  0000 C CNN
F 1 "10K" V 4250 1250 50  0000 C CNN
F 2 "Resistor_SMD:R_0603_1608Metric_Pad0.84x1.00mm_HandSolder" V 4180 1250 50  0001 C CNN
F 3 "http://industrial.panasonic.com/www-cgi/jvcr13pz.cgi?E+PZ+3+AOA0001+ERJ3GEYJ103V+7+WW" H 4250 1250 50  0001 C CNN
F 4 "RESS-005" V 4250 1250 60  0001 C CNN "part_num"
	1    4250 1250
	1    0    0    -1  
$EndComp
$Comp
L Device:R R48
U 1 1
P 3600 1250
F 0 "R48" V 3680 1250 50  0000 C CNN
F 1 "10K" V 3600 1250 50  0000 C CNN
F 2 "Resistor_SMD:R_0603_1608Metric_Pad0.84x1.00mm_HandSolder" V 3530 1250 50  0001 C CNN
F 3 "http://industrial.panasonic.com/www-cgi/jvcr13pz.cgi?E+PZ+3+AOA0001+ERJ3GEYJ103V+7+WW" H 3600 1250 50  0001 C CNN
F 4 "RESS-005" V 3600 1250 60  0001 C CNN "part_num"
	1    3600 1250
	1    0    0    -1  
$EndComp
$Comp
L Device:R R45
U 1 1
P 3400 1250
F 0 "R45" V 3480 1250 50  0000 C CNN
F 1 "10K" V 3400 1250 50  0000 C CNN
F 2 "Resistor_SMD:R_0603_1608Metric_Pad0.84x1.00mm_HandSolder" V 3330 1250 50  0001 C CNN
F 3 "http://industrial.panasonic.com/www-cgi/jvcr13pz.cgi?E+PZ+3+AOA0001+ERJ3GEYJ103V+7+WW" H 3400 1250 50  0001 C CNN
F 4 "RESS-005" V 3400 1250 60  0001 C CNN "part_num"
	1    3400 1250
	1    0    0    -1  
$EndComp
$Comp
L Connector_Generic:Conn_01x04 J15
U 1 1
P 3700 3800
F 0 "J15" H 3800 4050 60  0000 C CNN
F 1 "GH-4" H 3800 3550 60  0000 C CNN
F 2 "Connector_PinHeader_2.54mm:PinHeader_1x04_P2.54mm_Vertical" H 3700 3850 60  0001 C CNN
F 3 "http://www.jst-mfg.com/product/pdf/eng/eGH.pdf" H 3700 3850 60  0001 C CNN
F 4 "CONN-08" H 3900 4150 60  0001 C CNN "part_num"
	1    3700 3800
	-1   0    0    1   
$EndComp
$Comp
L Connector_Generic:Conn_01x04 J28
U 1 1
P 3700 3150
F 0 "J28" H 3800 3400 60  0000 C CNN
F 1 "GH-4" H 3800 2900 60  0000 C CNN
F 2 "Connector_PinHeader_2.54mm:PinHeader_1x04_P2.54mm_Vertical" H 3700 3200 60  0001 C CNN
F 3 "http://www.jst-mfg.com/product/pdf/eng/eGH.pdf" H 3700 3200 60  0001 C CNN
F 4 "CONN-08" H 3900 3500 60  0001 C CNN "part_num"
	1    3700 3150
	-1   0    0    1   
$EndComp
$Comp
L Connector_Generic:Conn_01x02 J27
U 1 1
P 3700 2550
F 0 "J27" H 3800 2800 60  0000 C CNN
F 1 "GH-2" H 3800 2300 60  0000 C CNN
F 2 "Connector_PinHeader_2.54mm:PinHeader_1x02_P2.54mm_Vertical" H 3700 2600 60  0001 C CNN
F 3 "http://www.jst-mfg.com/product/pdf/eng/eGH.pdf" H 3700 2600 60  0001 C CNN
F 4 "CONN-08" H 3900 2900 60  0001 C CNN "part_num"
	1    3700 2550
	-1   0    0    1   
$EndComp
Wire Wire Line
	10500 5950 10800 5950
$Comp
L power:GND #PWR?
U 1 1
P 10800 6300
AR Path="/5918F046/60355565" Ref="#PWR?"  Part="1" 
AR Path="/59234D3B/60355565" Ref="#PWR0103"  Part="1" 
F 0 "#PWR0103" H 10800 6050 50  0001 C CNN
F 1 "GND" H 10800 6150 50  0000 C CNN
F 2 "" H 10800 6300 50  0001 C CNN
F 3 "" H 10800 6300 50  0001 C CNN
	1    10800 6300
	1    0    0    -1  
$EndComp
$Comp
L Device:R R?
U 1 1
P 9250 5650
AR Path="/5918F046/6035555D" Ref="R?"  Part="1" 
AR Path="/59234D3B/6035555D" Ref="R2"  Part="1" 
F 0 "R2" V 9330 5650 50  0000 C CNN
F 1 "10K" V 9250 5650 50  0000 C CNN
F 2 "Resistor_SMD:R_0603_1608Metric_Pad0.84x1.00mm_HandSolder" V 9180 5650 50  0001 C CNN
F 3 "http://www.yageo.com/documents/recent/PYu-RC_Group_51_RoHS_L_10.pdf" H 9250 5650 50  0001 C CNN
F 4 "RESS-005" V 9250 5650 60  0001 C CNN "part_num"
	1    9250 5650
	-1   0    0    1   
$EndComp
Wire Wire Line
	9250 4850 9250 5100
Connection ~ 9250 5100
Wire Wire Line
	9250 5100 9000 5100
Wire Wire Line
	9250 5800 9250 5950
Connection ~ 9250 5950
Wire Wire Line
	9250 5950 9000 5950
Wire Wire Line
	9250 4550 9250 4300
Wire Wire Line
	9250 4300 9150 4300
Wire Wire Line
	9250 5450 9200 5450
Wire Wire Line
	10800 5950 10800 6300
Wire Wire Line
	10750 5100 10750 5450
Text HLabel 8950 2900 0    59   Input ~ 0
NRST_SAFETY
Wire Wire Line
	9050 2900 8950 2900
Text HLabel 10200 2700 0    59   Input ~ 0
NRST_PILOT
Wire Wire Line
	10250 2700 10200 2700
$Comp
L Device:C C?
U 1 1
P 9400 5300
AR Path="/5918F046/6020756B" Ref="C?"  Part="1" 
AR Path="/59234D3B/6020756B" Ref="C9"  Part="1" 
F 0 "C9" H 9425 5400 50  0000 L CNN
F 1 "100nF" H 9425 5200 50  0000 L CNN
F 2 "Capacitor_SMD:C_0603_1608Metric_Pad0.84x1.00mm_HandSolder" H 9438 5150 50  0001 C CNN
F 3 "https://search.murata.co.jp/Ceramy/image/img/A01X/G101/ENG/GRM188R71E104KA01-01.pdf" H 9400 5300 50  0001 C CNN
F 4 "CAPP-005" H 9400 5300 60  0001 C CNN "part_num"
	1    9400 5300
	1    0    0    -1  
$EndComp
Wire Wire Line
	9250 5500 9250 5450
Wire Wire Line
	9400 5150 9400 5100
Connection ~ 9400 5100
Wire Wire Line
	9400 5100 9250 5100
$Comp
L power:GND #PWR?
U 1 1
P 9400 5500
AR Path="/5918F046/60232B88" Ref="#PWR?"  Part="1" 
AR Path="/59234D3B/60232B88" Ref="#PWR0110"  Part="1" 
F 0 "#PWR0110" H 9400 5250 50  0001 C CNN
F 1 "GND" H 9400 5350 50  0000 C CNN
F 2 "" H 9400 5500 50  0001 C CNN
F 3 "" H 9400 5500 50  0001 C CNN
	1    9400 5500
	1    0    0    -1  
$EndComp
Wire Wire Line
	9400 5500 9400 5450
$Comp
L Device:C C?
U 1 1
P 9350 6150
AR Path="/5918F046/60212284" Ref="C?"  Part="1" 
AR Path="/59234D3B/60212284" Ref="C8"  Part="1" 
F 0 "C8" H 9375 6250 50  0000 L CNN
F 1 "100nF" H 9375 6050 50  0000 L CNN
F 2 "Capacitor_SMD:C_0603_1608Metric_Pad0.84x1.00mm_HandSolder" H 9388 6000 50  0001 C CNN
F 3 "https://search.murata.co.jp/Ceramy/image/img/A01X/G101/ENG/GRM188R71E104KA01-01.pdf" H 9350 6150 50  0001 C CNN
F 4 "CAPP-005" H 9350 6150 60  0001 C CNN "part_num"
	1    9350 6150
	1    0    0    -1  
$EndComp
Wire Wire Line
	9350 6000 9350 5950
Connection ~ 9350 5950
Wire Wire Line
	9350 5950 9250 5950
$Comp
L power:GND #PWR?
U 1 1
P 9350 6350
AR Path="/5918F046/6026143B" Ref="#PWR?"  Part="1" 
AR Path="/59234D3B/6026143B" Ref="#PWR0111"  Part="1" 
F 0 "#PWR0111" H 9350 6100 50  0001 C CNN
F 1 "GND" H 9350 6200 50  0000 C CNN
F 2 "" H 9350 6350 50  0001 C CNN
F 3 "" H 9350 6350 50  0001 C CNN
	1    9350 6350
	1    0    0    -1  
$EndComp
Wire Wire Line
	9350 6350 9350 6300
Wire Wire Line
	8200 2500 8200 3350
Wire Wire Line
	7300 3000 8050 3000
Wire Wire Line
	8050 3000 8050 3850
Connection ~ 8050 3850
Wire Wire Line
	4200 2000 4200 2950
Text HLabel 9300 2250 0    60   Input ~ 0
I2C_PULLUP
Text HLabel 10500 2050 0    60   Input ~ 0
I2C_PULLUP
Text HLabel 9150 4300 0    60   Input ~ 0
I2C_PULLUP
Text HLabel 9200 5450 0    60   Input ~ 0
I2C_PULLUP
$EndSCHEMATC
